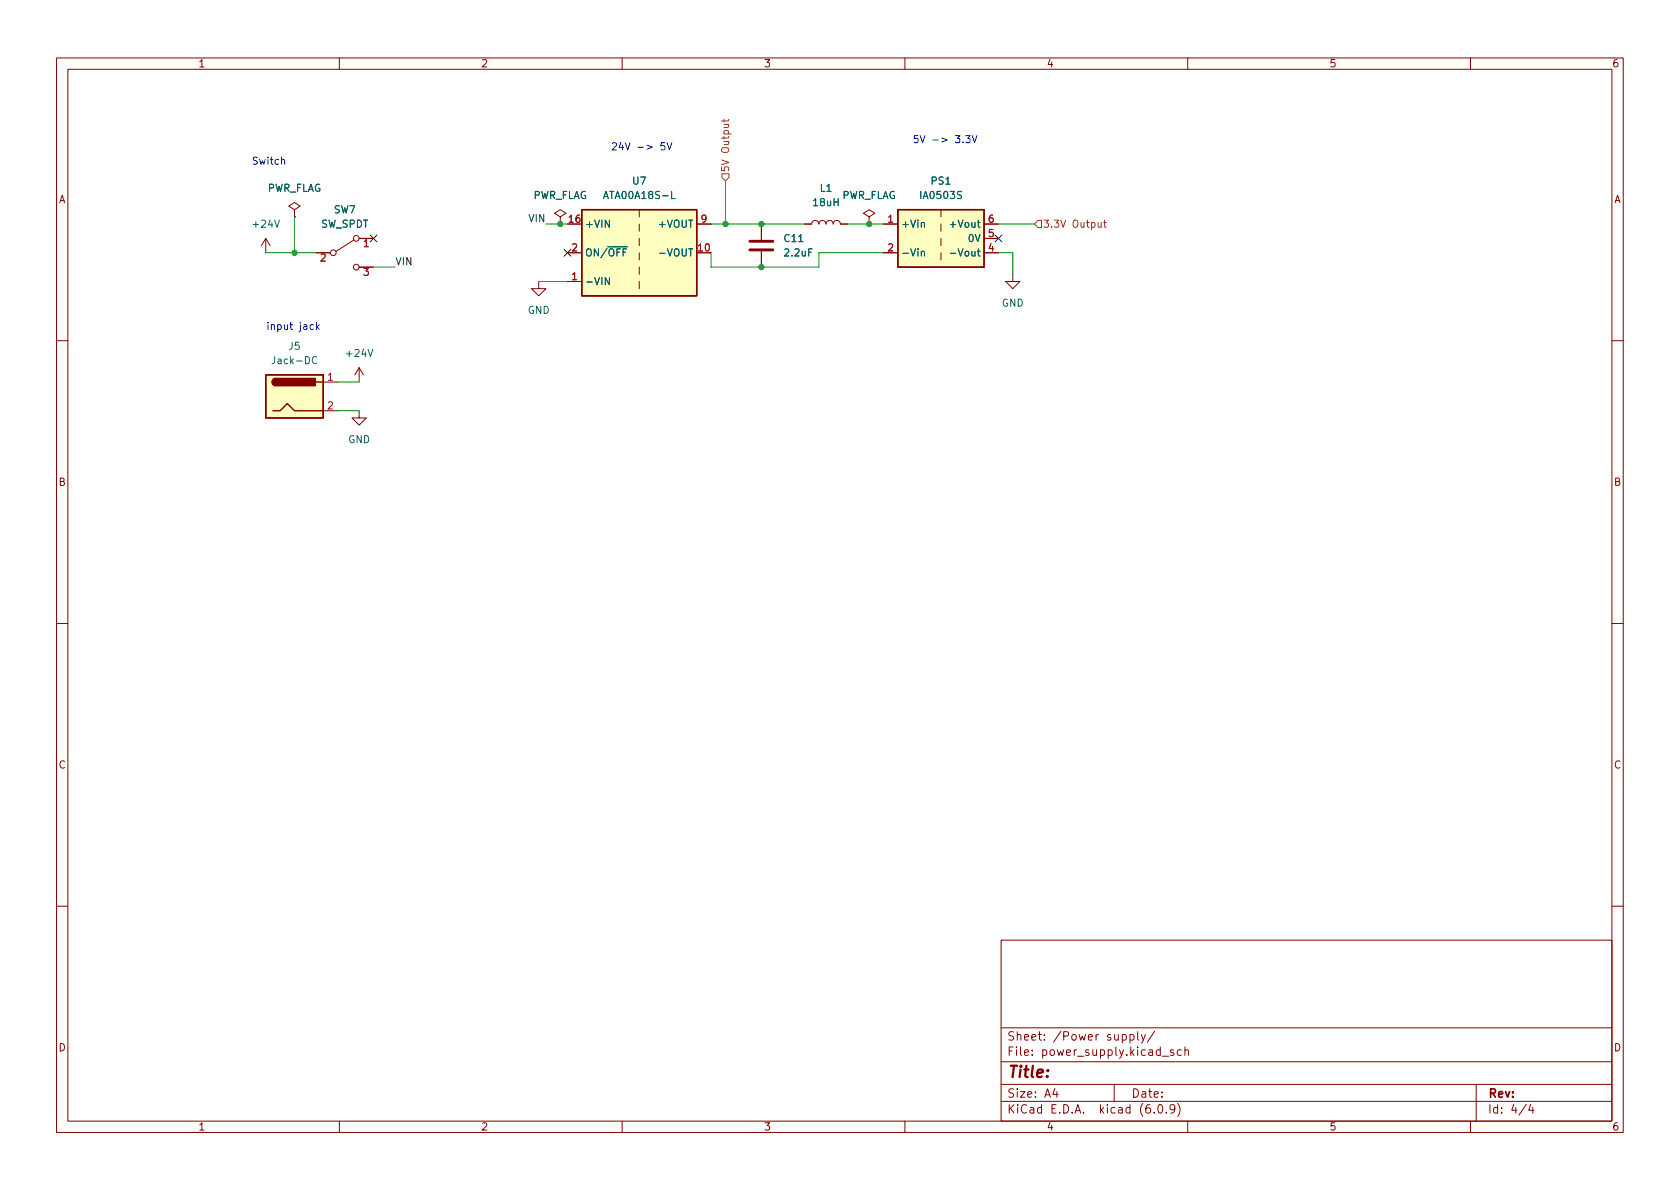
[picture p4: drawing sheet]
<svg xmlns="http://www.w3.org/2000/svg" width="297mm" height="210mm" viewBox="0 0 297 210" stroke-linecap="round" stroke-linejoin="round" font-family="sans-serif">
<g fill="none" stroke="#840000" stroke-width=".18">
<path d="M10 10.2h277v190.1h-277zM12 12.2h273v186.1h-273zM60 10.2v2M110 10.2v2M160 10.2v2M210 10.2v2M260 10.2v2M52.1 37.1l1-.7-1-.6-1 .6 1 .7v1.2M52.1 38.3h.1M99.1 38.3l1-.6-1-.6-1.1 .6 1.1 .6v1.3M99.1 39.6h.1M113 37.1v1.2"/>
<path d="M113 39.6v1.3M123.2 39.6h2.5M134.6 39.6v2.8M142.2 39.6h1.3a.64 .64 0 0 1 .6-.6 .64 .64 0 0 1 .7 .6 .64 .64 0 0 1 .6-.6 .64 .64 0 0 1 .6 .6 .64 .64 0 0 1 .7-.6 .64 .64 0 0 1 .6 .6 .64 .64 0 0 1 .7-.6 .64 .64 0 0 1 .6 .6h1.3M153.7 38.3l1-.6-1-.6-1 .6 1 .6v1.3M153.7 39.6h.1M156.2 39.6h2.5M166.4 37.1v1.2M166.4 39.6v1.3M174 39.6h2.5M47 42.2l-.8 1.2M47 42.2v2.5"/>
<path d="M47 42.2l.8 1.2M55.9 44.7h2.5M62.6 42.4l-3.2 2M63.5 42.2h2.5M63.5 47.2h2.5M95.2 49.8v1.2h1.3l-1.3 1.3-1.2-1.3h1.2M100.3 44.7h2.6M100.3 49.8h2.6M113 42.2v1.2M113 44.7v1.3M113 47.2v1.3M113 49.8v1.2"/>
<path d="M134.6 44.4v2.8M156.2 44.7h2.5M166.4 42.2v1.2M166.4 44.7v1.3M174 42.2h2.5M174 44.7h2.5M179.1 48.5v1.3h1.2l-1.2 1.2-1.3-1.2h1.3M10 60.2h2M57.1 67.6h2.6M57.1 72.6h2.6M63.5 72.6v1.3h1.3l-1.3 1.3-1.3-1.3h1.3M63.5 65l-.8 1.3"/>
<path d="M63.5 65v2.6M63.5 65l.8 1.3M285 60.2h2M10 110.2h2M285 110.2h2M10 160.2h2M177 166.3h108v32h-108zM285 160.2h2M60 198.3v2M110 198.3v2M160 198.3v2M177 194.8h108"/>
<path d="M177 191.8h108M177 187.8h108M177 181.8h108M186.5 192.5l-.4 1h1M186.9 193v1M197 191.8v3M198.4 183l.5-.1 .2 .3v.4l-.1 .3h-.6M199.8 183l.4-.1 .3 .3v.4l-.1 .3h-.6M199.8 182.9v1.5M201.1 182.4v1.3l.3 .2M201.8 182.9l.3 1M202.5 182.9l-.5 1.4-.2 .1"/>
<path d="M204.1 196.7v.1M204.1 182.4l-1.2 1.9M204.9 195.4l.2-.1a.81 .81 0 0 1 .6 .7 .81 .81 0 0 1-.3 .8h-.2a.81 .81 0 0 1-.6-.6 .81 .81 0 0 1 .3-.8zM205.5 186.8h1.1M206.2 196.7v.1M207.5 185.7l-.4-.1-.2 .2 .1 .3 .5 .1v.4h-.6M207.7 196l-.3 .3h-.3l-.2-.3 .1-.6 .4-.1 .2 .2a.99 .99 0 0 1-.3 1.3h-.3M208.2 195.1a1.72 1.72 0 0 1 0 2.3M208.9 185.7l-.5-.1-.3 .3v.4l.2 .3h.6M209.5 185.8l.2-.2 .4 .1v.9M209.5 185.1v1.5M210 198.3v2"/>
<path d="M260 198.3v2M261 191.8v6.5M269.9 195.3l-1.3 1.9M270.6 195.3l-.3 1h.9M271 195.8v1"/>
<circle cx="58.9" cy="44.7" r=".51"/>
<circle cx="63" cy="47.2" r=".51"/>
<circle cx="63" cy="42.2" r=".51"/>
</g>
<g fill="#ffffc2" stroke="#ffffc2" stroke-width=".18">
<path d="M102.9 37.1h20.3v15.2h-20.3z"/>
<path d="M47 66.3h10.1v7.6h-10.1z"/>
<path d="M158.7 37.1h15.3v10.1h-15.3z"/>
</g>
<path d="M102.9 37.1h20.3v15.2h-20.3zM158.7 37.1h15.3v10.1h-15.3zM47 66.3h10.1v7.6h-10.1zM48.3 72.6h1.2l1.3-1.2 1.3 1.2h5M48.8 66.9a.64 .64 0 0 0-.7 .7 .64 .64 0 0 0 .7 .6M55.9 67.6h1.2" fill="none" stroke="#840000" stroke-width=".25"/>
<path d="M118.7 33.8v1.3h.6M162.9 39.5l.2-.2 .3 .1v.8M107.7 49.1v1.3l-.7-1.3v1.3M116.6 44.8h1M162.9 44.5l.2-.1 .3 .1v.8M168 44.8h1M56 63.2a.6 .6 0 0 0-.8 .4 .6 .6 0 0 0 .6 .7l.2-.1" fill="none" stroke="#006464" stroke-width=".18"/>
<g fill="#840000" stroke="#840000" stroke-width=".25">
<path d="M48.3 67.1l.5-.2v1.3a.64 .64 0 0 1-.6-.4 .64 .64 0 0 1 .1-.7z"/>
<path d="M48.8 66.9h7v1.3h-7z"/>
</g>
<path d="M132.6 44.2h4.1M132.6 42.7h4.1" fill="none" stroke="#840000" stroke-width=".51"/>
<path d="M127.6 30.7h1.3v.7l-.6 .6-.7-.6zM128 21.1v.5M128.8 21.1l-.1 .3h-1.1M183.5 39h.6v1.3h-.6l-.6-.7zM194.2 39.3v.8l.3 .1 .2-.1M194.7 39.3v.9M195.1 39.3h.5M195.3 38.9v1.1l.3 .2" fill="none" stroke="#725600" stroke-width=".18"/>
<path d="M49.8 28.3l.2-.1 .3 .1v.7M117.5 25.2h-.6v.6l.1-.1 .5 .1 .1 .2-.1 .4-.2 .1-.4-.1M117.9 25.2l.5 1.3 .4-1.3M170.3 25.1v.1M170.7 24h.8l-.4 .5 .4 .1v.5l-.2 .1-.6-.1M171.9 24l.4 1.2 .4-1.2M55.4 57.5l-.4-.1-.2 .3 .1 .5h.5M56 57v1.3M56.1 57.8l.3 .5M56.4 57.4l-.4 .5" fill="none" stroke="#0000c2" stroke-width=".18"/>
<g fill="none" stroke="#009600" stroke-width=".18">
<path d="M52.1 38.3v6.4M96.5 39.6h3.8M125.7 39.6h16.5M128.3 32v7.6M149.9 39.6h6.3M176.5 39.6h6.4M47 44.7h8.9M66 47.2h3.8M95.2 49.8h5.1M125.7 44.7v2.5h19.1v-2.5h11.4M176.5 44.7h2.6v3.8M59.7 67.6h3.8"/>
<path d="M59.7 72.6h3.8"/>
</g>
<path d="M65.4 41.5l1.2 1.3M66.6 41.5l-1.2 1.3M99.7 44.1l1.2 1.2M100.9 44.1l-1.2 1.2M175.9 41.5l1.2 1.3M177.1 41.5l-1.2 1.3" fill="none" stroke="#000084" stroke-width=".18"/>
<g fill="#009600" stroke="#009600" stroke-width=".18">
<circle cx="52.1" cy="44.7" r=".46"/>
<circle cx="99.1" cy="39.6" r=".46"/>
<circle cx="153.7" cy="39.6" r=".46"/>
<circle cx="134.6" cy="39.6" r=".46"/>
<circle cx="134.6" cy="47.2" r=".46"/>
<circle cx="128.3" cy="39.6" r=".46"/>
</g>
<text font-size="2.8" fill="#840000" x="178" y="190.6">Title:</text>
<g font-size="2.1" fill="#840000">
<text x="178" y="184">Sheet: /Power supply/</text>
<text x="178" y="186.7">File: power_supply.kicad_sch</text>
<text x="178" y="196.9">KiCad E.D.A. kicad (6.0.9)</text>
<text x="178" y="194.1">Size: A4</text>
<text x="200" y="194.1">Date:</text>
<text x="263" y="194.1">Rev:</text>
<text x="263" y="196.9">Id: 4/4</text>
</g>
<g font-size="1.8" fill="#840000">
<text x="35" y="11.9">1</text>
<text x="85" y="11.9">2</text>
<text x="135" y="11.9">3</text>
<text x="185" y="11.9">4</text>
<text x="235" y="11.9">5</text>
<text x="285" y="11.9">6</text>
<text x="10.3" y="35.9">A</text>
<text x="285.3" y="35.9">A</text>
<text x="10.3" y="85.9">B</text>
<text x="285.3" y="85.9">B</text>
<text x="10.3" y="135.9">C</text>
<text x="285.3" y="135.9">C</text>
<text x="10.3" y="185.9">D</text>
<text x="285.3" y="185.9">D</text>
<text x="35" y="199.9">1</text>
<text x="85" y="199.9">2</text>
<text x="135" y="199.9">3</text>
<text x="185" y="199.9">4</text>
<text x="235" y="199.9">5</text>
<text x="285" y="199.9">6</text>
</g>
<g font-size="1.8" fill="#0000c2">
<text x="44.4" y="29.1">Switch</text>
<text x="107.9" y="26.6">24V -&gt; 5V</text>
<text x="161.3" y="25.3">5V -&gt; 3.3V</text>
<text x="47" y="58.3">input jack</text>
</g>
<g font-size="1.8" fill="#006464">
<text x="47.1" y="33.9">PWR_FLAG</text>
<text x="94.1" y="35.2">PWR_FLAG</text>
<text x="107.2" y="35.2">ATA00A18S-L</text>
<text x="111.9" y="32.6">U7</text>
<text x="145" y="33.9">L1</text>
<text x="148.7" y="35.2">PWR_FLAG</text>
<text x="162.9" y="35.2">IA0503S</text>
<text x="164.7" y="32.6">PS1</text>
<text x="44.9" y="40.3">+24V</text>
<text x="56.7" y="40.3">SW_SPDT</text>
<text x="59" y="37.7">SW7</text>
<text x="103.4" y="40.3">+VIN</text>
<text x="116.7" y="40.3">+VOUT</text>
<text x="143.9" y="36.4">18uH</text>
<text x="159.3" y="40.3">+Vin</text>
<text x="168.5" y="40.3">+Vout</text>
<text x="103.4" y="45.3">ON/~{OFF}</text>
<text x="117.2" y="45.3">-VOUT</text>
<text x="138.7" y="42.8">C11</text>
<text x="138.8" y="45.3">2.2uF</text>
<text x="159.3" y="45.3">-Vin</text>
<text x="169" y="45.3">-Vout</text>
<text x="171.3" y="42.8">0V</text>
<text x="103.4" y="50.4">-VIN</text>
<text x="93.3" y="55.5">GND</text>
<text x="177.1" y="54.2">GND</text>
<text x="48.5" y="64.4">Jack-DC</text>
<text x="51.1" y="61.8">J5</text>
<text x="61.4" y="63.1">+24V</text>
<text x="61.5" y="78.4">GND</text>
</g>
<g font-size="1.8" fill="#725600">
<text x="128.9" y="30.5" transform="rotate(-90 128.9 30.5)">5V Output</text>
<text x="184.3" y="40.3">3.3V Output</text>
</g>
<g font-size="1.8" fill="#0f0f0f">
<text x="93.6" y="39.3">VIN</text>
<text x="69.8" y="46.9">VIN</text>
</g>
<g font-size="1.8" fill="#a90000">
<text x="100.6" y="39.4">16</text>
<text x="124" y="39.4">9</text>
<text x="157" y="39.4">1</text>
<text x="174.8" y="41.9">5</text>
<text x="174.8" y="39.4">6</text>
<text x="56.7" y="46.2">2</text>
<text x="64.3" y="43.7">1</text>
<text x="101.1" y="44.4">2</text>
<text x="123.5" y="44.4">10</text>
<text x="157" y="44.4">2</text>
<text x="174.8" y="44.4">4</text>
<text x="64.3" y="48.8">3</text>
<text x="101.1" y="49.5">1</text>
<text x="57.9" y="67.3">1</text>
<text x="57.9" y="72.4">2</text>
</g>
</svg>
